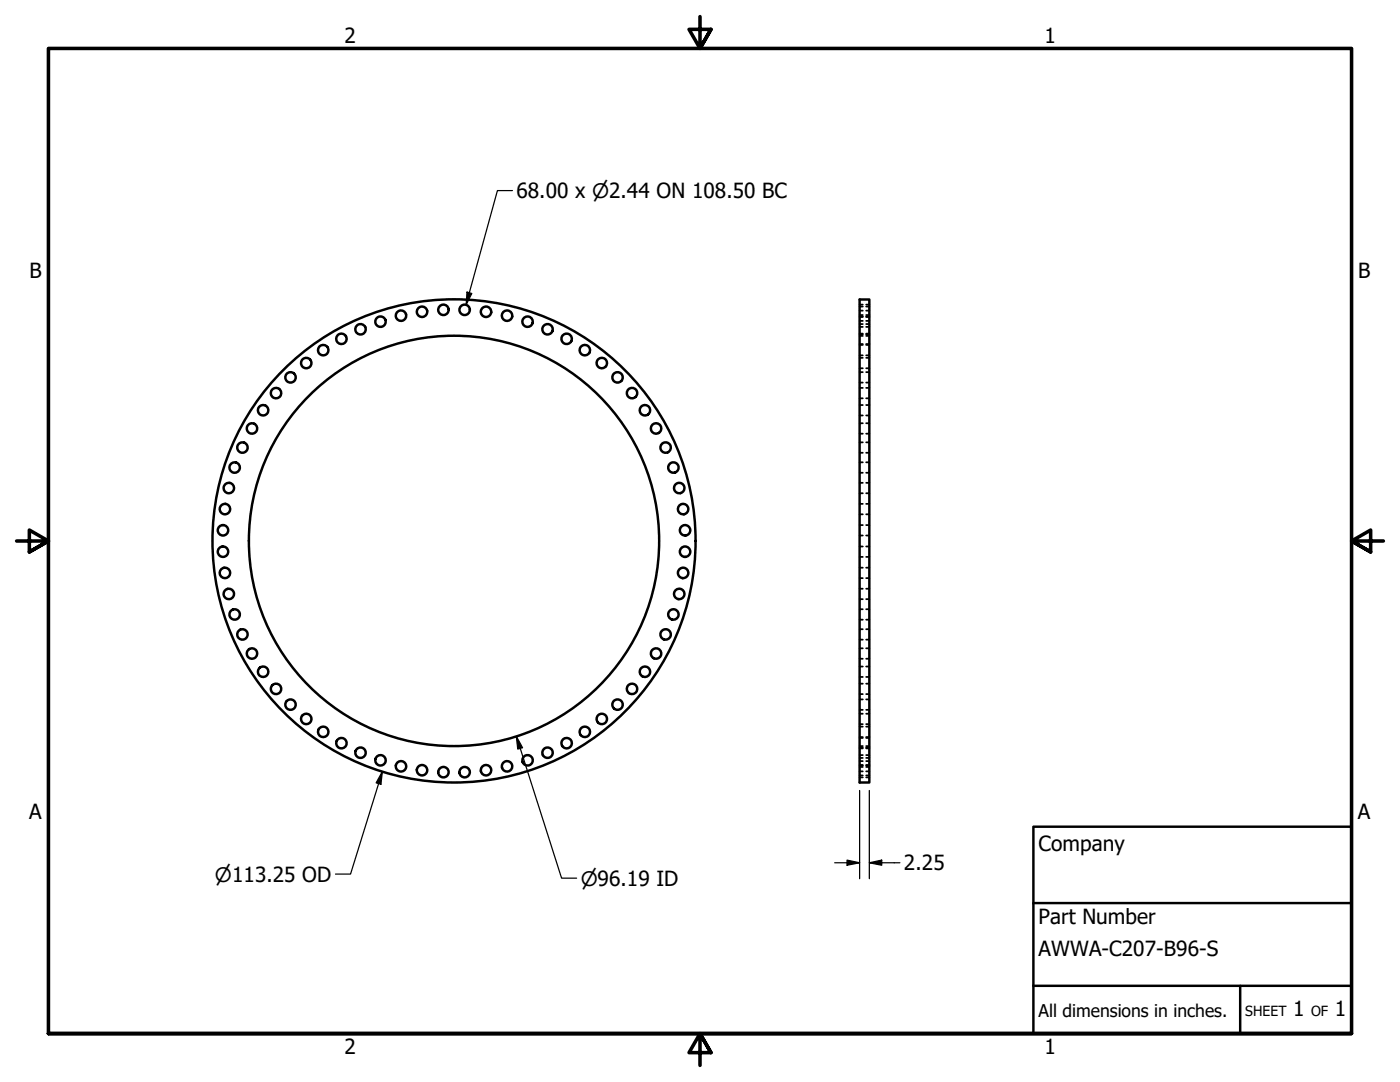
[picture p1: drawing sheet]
<svg xmlns="http://www.w3.org/2000/svg" width="279mm" height="216mm" viewBox="0 0 279 216" stroke-linecap="round" stroke-linejoin="round" font-family="sans-serif">
<!-- layer: Visible (ANSI) -->
<g fill="none" stroke="#000" stroke-width=".49">
<path d="M171.6 59.8h1.9v96.3h-1.9z"/>
<circle cx="55.1" cy="78.4" r="1.04"/>
<circle cx="58" cy="75.3" r="1.04"/>
<circle cx="61.1" cy="72.4" r="1.04"/>
<circle cx="64.5" cy="69.9" r="1.04"/>
<circle cx="68.1" cy="67.6" r="1.04"/>
<circle cx="71.9" cy="65.7" r="1.04"/>
<circle cx="75.9" cy="64.2" r="1.04"/>
<circle cx="80" cy="63" r="1.04"/>
<circle cx="84.2" cy="62.2" r="1.04"/>
<circle cx="88.5" cy="61.8" r="1.04"/>
<circle cx="92.7" cy="61.8" r="1.04"/>
<circle cx="97" cy="62.2" r="1.04"/>
<circle cx="101.2" cy="63" r="1.04"/>
<circle cx="105.3" cy="64.2" r="1.04"/>
<circle cx="109.3" cy="65.7" r="1.04"/>
<circle cx="113.1" cy="67.6" r="1.04"/>
<circle cx="116.7" cy="69.9" r="1.04"/>
<circle cx="120.1" cy="72.4" r="1.04"/>
<circle cx="123.2" cy="75.3" r="1.04"/>
<circle cx="126.1" cy="78.4" r="1.04"/>
<circle cx="45.7" cy="97.4" r="1.04"/>
<circle cx="46.8" cy="93.3" r="1.04"/>
<circle cx="48.4" cy="89.3" r="1.04"/>
<circle cx="50.3" cy="85.5" r="1.04"/>
<circle cx="52.5" cy="81.9" r="1.04"/>
<circle cx="128.7" cy="81.9" r="1.04"/>
<circle cx="130.9" cy="85.5" r="1.04"/>
<circle cx="132.8" cy="89.3" r="1.04"/>
<circle cx="134.4" cy="93.3" r="1.04"/>
<circle cx="135.6" cy="97.4" r="1.04"/>
<circle cx="44.5" cy="105.8" r="1.04"/>
<circle cx="44.5" cy="110.1" r="1.04"/>
<circle cx="44.9" cy="101.6" r="1.04"/>
<circle cx="44.9" cy="114.3" r="1.04"/>
<circle cx="45.7" cy="118.5" r="1.04"/>
<circle cx="90.6" cy="107.9" r="48.2"/>
<circle cx="90.6" cy="107.9" r="40.9"/>
<circle cx="135.6" cy="118.5" r="1.04"/>
<circle cx="136.3" cy="101.6" r="1.04"/>
<circle cx="136.3" cy="114.3" r="1.04"/>
<circle cx="136.7" cy="105.8" r="1.04"/>
<circle cx="136.7" cy="110.1" r="1.04"/>
<circle cx="46.8" cy="122.6" r="1.04"/>
<circle cx="48.4" cy="126.6" r="1.04"/>
<circle cx="50.3" cy="130.4" r="1.04"/>
<circle cx="52.5" cy="134" r="1.04"/>
<circle cx="55.1" cy="137.5" r="1.04"/>
<circle cx="126.1" cy="137.5" r="1.04"/>
<circle cx="128.7" cy="134" r="1.04"/>
<circle cx="130.9" cy="130.4" r="1.04"/>
<circle cx="132.8" cy="126.6" r="1.04"/>
<circle cx="134.4" cy="122.6" r="1.04"/>
<circle cx="58" cy="140.6" r="1.04"/>
<circle cx="61.1" cy="143.5" r="1.04"/>
<circle cx="64.5" cy="146" r="1.04"/>
<circle cx="68.1" cy="148.3" r="1.04"/>
<circle cx="71.9" cy="150.2" r="1.04"/>
<circle cx="75.9" cy="151.7" r="1.04"/>
<circle cx="80" cy="152.9" r="1.04"/>
<circle cx="84.2" cy="153.7" r="1.04"/>
<circle cx="88.5" cy="154.1" r="1.04"/>
<circle cx="92.7" cy="154.1" r="1.04"/>
<circle cx="97" cy="153.7" r="1.04"/>
<circle cx="101.2" cy="152.9" r="1.04"/>
<circle cx="105.3" cy="151.7" r="1.04"/>
<circle cx="109.3" cy="150.2" r="1.04"/>
<circle cx="113.1" cy="148.3" r="1.04"/>
<circle cx="116.7" cy="146" r="1.04"/>
<circle cx="120.1" cy="143.5" r="1.04"/>
<circle cx="123.2" cy="140.6" r="1.04"/>
</g>
<!-- layer: Hidden (ANSI) -->
<g fill="none" stroke="#000" stroke-width=".35">
<path d="M171.6 67h.6M171.6 63.3h.6M171.6 61.2h.6M171.6 64h.6M171.6 62h.6M171.6 65.2h.6M171.6 63.1h.6M171.6 66.7h.6M171.6 64.7h.6M171.6 68.7h.6M171.6 66.6h.6M171.6 70.9h.6"/>
<path d="M171.6 68.8h.6M171.6 73.5h.6M171.6 71.4h.6M171.6 76.3h.6M171.6 74.3h.6M171.6 79.5h.6M171.6 77.4h.6M171.6 62.9h.6M171.6 60.8h.6M172.9 67h.6M172.9 63.3h.6M172.9 61.2h.6"/>
<path d="M172.9 64h.6M172.9 62h.6M172.9 65.2h.6M172.9 63.1h.6M172.9 66.7h.6M172.9 64.7h.6M172.9 68.7h.6M172.9 66.6h.6M172.9 70.9h.6M172.9 68.8h.6M172.9 73.5h.6M172.9 71.4h.6"/>
<path d="M172.9 76.3h.6M172.9 74.3h.6M172.9 79.5h.6M172.9 77.4h.6M172.9 62.9h.6M172.9 60.8h.6M171.6 82.9h.6M171.6 80.8h.6M171.6 86.5h.6M171.6 84.5h.6M171.6 90.3h.6M171.6 88.3h.6"/>
<path d="M171.6 94.3h.6M171.6 92.3h.6M171.6 98.4h.6M171.6 96.3h.6M172.9 82.9h.6M172.9 80.8h.6M172.9 86.5h.6M172.9 84.5h.6M172.9 90.3h.6M172.9 88.3h.6M172.9 94.3h.6M172.9 92.3h.6"/>
<path d="M172.9 98.4h.6M172.9 96.3h.6M171.6 102.6h.6M171.6 100.5h.6M171.6 106.9h.6M171.6 104.8h.6M171.6 111.1h.6M171.6 109h.6M171.6 115.4h.6M171.6 113.3h.6M171.6 119.6h.6M171.6 117.5h.6"/>
<path d="M172.9 102.6h.6M172.9 100.5h.6M172.9 106.9h.6M172.9 104.8h.6M172.9 111.1h.6M172.9 109h.6M172.9 115.4h.6M172.9 113.3h.6M172.9 119.6h.6M172.9 117.5h.6M171.6 123.6h.6M171.6 121.6h.6"/>
<path d="M171.6 127.6h.6M171.6 125.6h.6M171.6 131.4h.6M171.6 129.4h.6M171.6 135.1h.6M171.6 133h.6M171.6 138.5h.6M171.6 136.4h.6M171.6 139.6h.6M172.9 123.6h.6M172.9 121.6h.6M172.9 127.6h.6"/>
<path d="M172.9 125.6h.6M172.9 131.4h.6M172.9 129.4h.6M172.9 135.1h.6M172.9 133h.6M172.9 138.5h.6M172.9 136.4h.6M172.9 139.6h.6M171.6 148.9h.6M171.6 141.6h.6M171.6 144.5h.6M171.6 142.4h.6"/>
<path d="M171.6 147.1h.6M171.6 145h.6M171.6 149.3h.6M171.6 147.2h.6M171.6 151.2h.6M171.6 149.2h.6M171.6 152.8h.6M171.6 150.7h.6M171.6 153.9h.6M171.6 151.9h.6M171.6 154.7h.6M171.6 152.6h.6"/>
<path d="M171.6 155.1h.6M171.6 153h.6M172.9 148.9h.6M172.9 141.6h.6M172.9 144.5h.6M172.9 142.4h.6M172.9 147.1h.6M172.9 145h.6M172.9 149.3h.6M172.9 147.2h.6M172.9 151.2h.6M172.9 149.2h.6"/>
<path d="M172.9 152.8h.6M172.9 150.7h.6M172.9 153.9h.6M172.9 151.9h.6M172.9 154.7h.6M172.9 152.6h.6M172.9 155.1h.6M172.9 153h.6"/>
</g>
<!-- layer: Border (ANSI) -->
<path d="M139.7 3.3v6.4l-2.2-3.8h4.4l-2.2 3.8 2.2-3.8M3.3 107.9h6.4l-3.8-2.1v4.3l3.8-2.2-3.8 2.2M276.1 107.9h-6.4l3.8-2.1v4.3l-3.8-2.2 3.8 2.2M9.7 206.2v-196.5h260v196.5h-260h260M141.9 210l-2.2-3.8 2.2 3.8h-4.4l2.2-3.8v6.4" fill="none" stroke="#000" stroke-width=".71"/>
<!-- layer: Title (ANSI) -->
<path d="M206.2 165h63.5v41.2h-63.5zM206.2 196.7h63.5M206.2 180.2h63.5M247.5 196.7v9.5" fill="none" stroke="#000" stroke-width=".49"/>
<!-- layer: Dimension (ANSI) -->
<path d="M102.3 38h-3l-6.3 22.8M93.2 58.3l1 .3-1.2 2.2zM76.3 154l-.3 2.5-.9-.3zM76.3 154l-6.3 20.4h-3M103 146.9l1.3 2.3-1 .3zM103 146.9l9.1 28.3h3M171.6 157.7v17.6M173.5 157.7v17.6M166.6 172.2h5M169.1 171.6l2.5 .6-2.5 .4zM173.5 172.2l2.5-.6v1zM173.5 172.2h6.1" fill="none" stroke="#000" stroke-width=".25"/>
<g fill="#000">
<path d="M93.2 58.3l1 .3-1.2 2.2z" fill-rule="evenodd"/>
<path d="M76.3 154l-.3 2.5-.9-.3z" fill-rule="evenodd"/>
<path d="M103 146.9l1.3 2.3-1 .3z" fill-rule="evenodd"/>
<path d="M169.1 171.6l2.5 .6-2.5 .4z" fill-rule="evenodd"/>
<path d="M173.5 172.2l2.5-.6v1z" fill-rule="evenodd"/>
</g>
<g font-size="4.2">
<text x="68.7" y="8.6">2</text>
<text x="208.4" y="8.6">1</text>
<text x="103" y="39.5">68.00 x ⌀2.44 ON 108.50 BC</text>
<text x="5.9" y="55.5">B</text>
<text x="271" y="55.5">B</text>
<text x="5.8" y="163.4">A</text>
<text x="271" y="163.4">A</text>
<text x="180.4" y="173.7">2.25</text>
<text x="207.3" y="169.8">Company</text>
<text x="207.3" y="184.4">Part Number</text>
<text x="207.3" y="190.7">AWWA-C207-B96-S</text>
<text x="258.1" y="202.8">1</text>
<text x="266.4" y="202.8">1</text>
<text x="68.7" y="210.3">2</text>
<text x="208.4" y="210.3">1</text>
</g>
<g font-size="4">
<text x="42.9" y="175.9">⌀113.25 OD</text>
<text x="115.9" y="176.7">⌀96.19 ID</text>
</g>
<text font-size="3.5" x="207.3" y="202.9">All dimensions in inches.</text>
<g font-size="2.8">
<text x="248.5" y="202.8">SHEET</text>
<text x="261.7" y="202.8">OF</text>
</g>
</svg>
